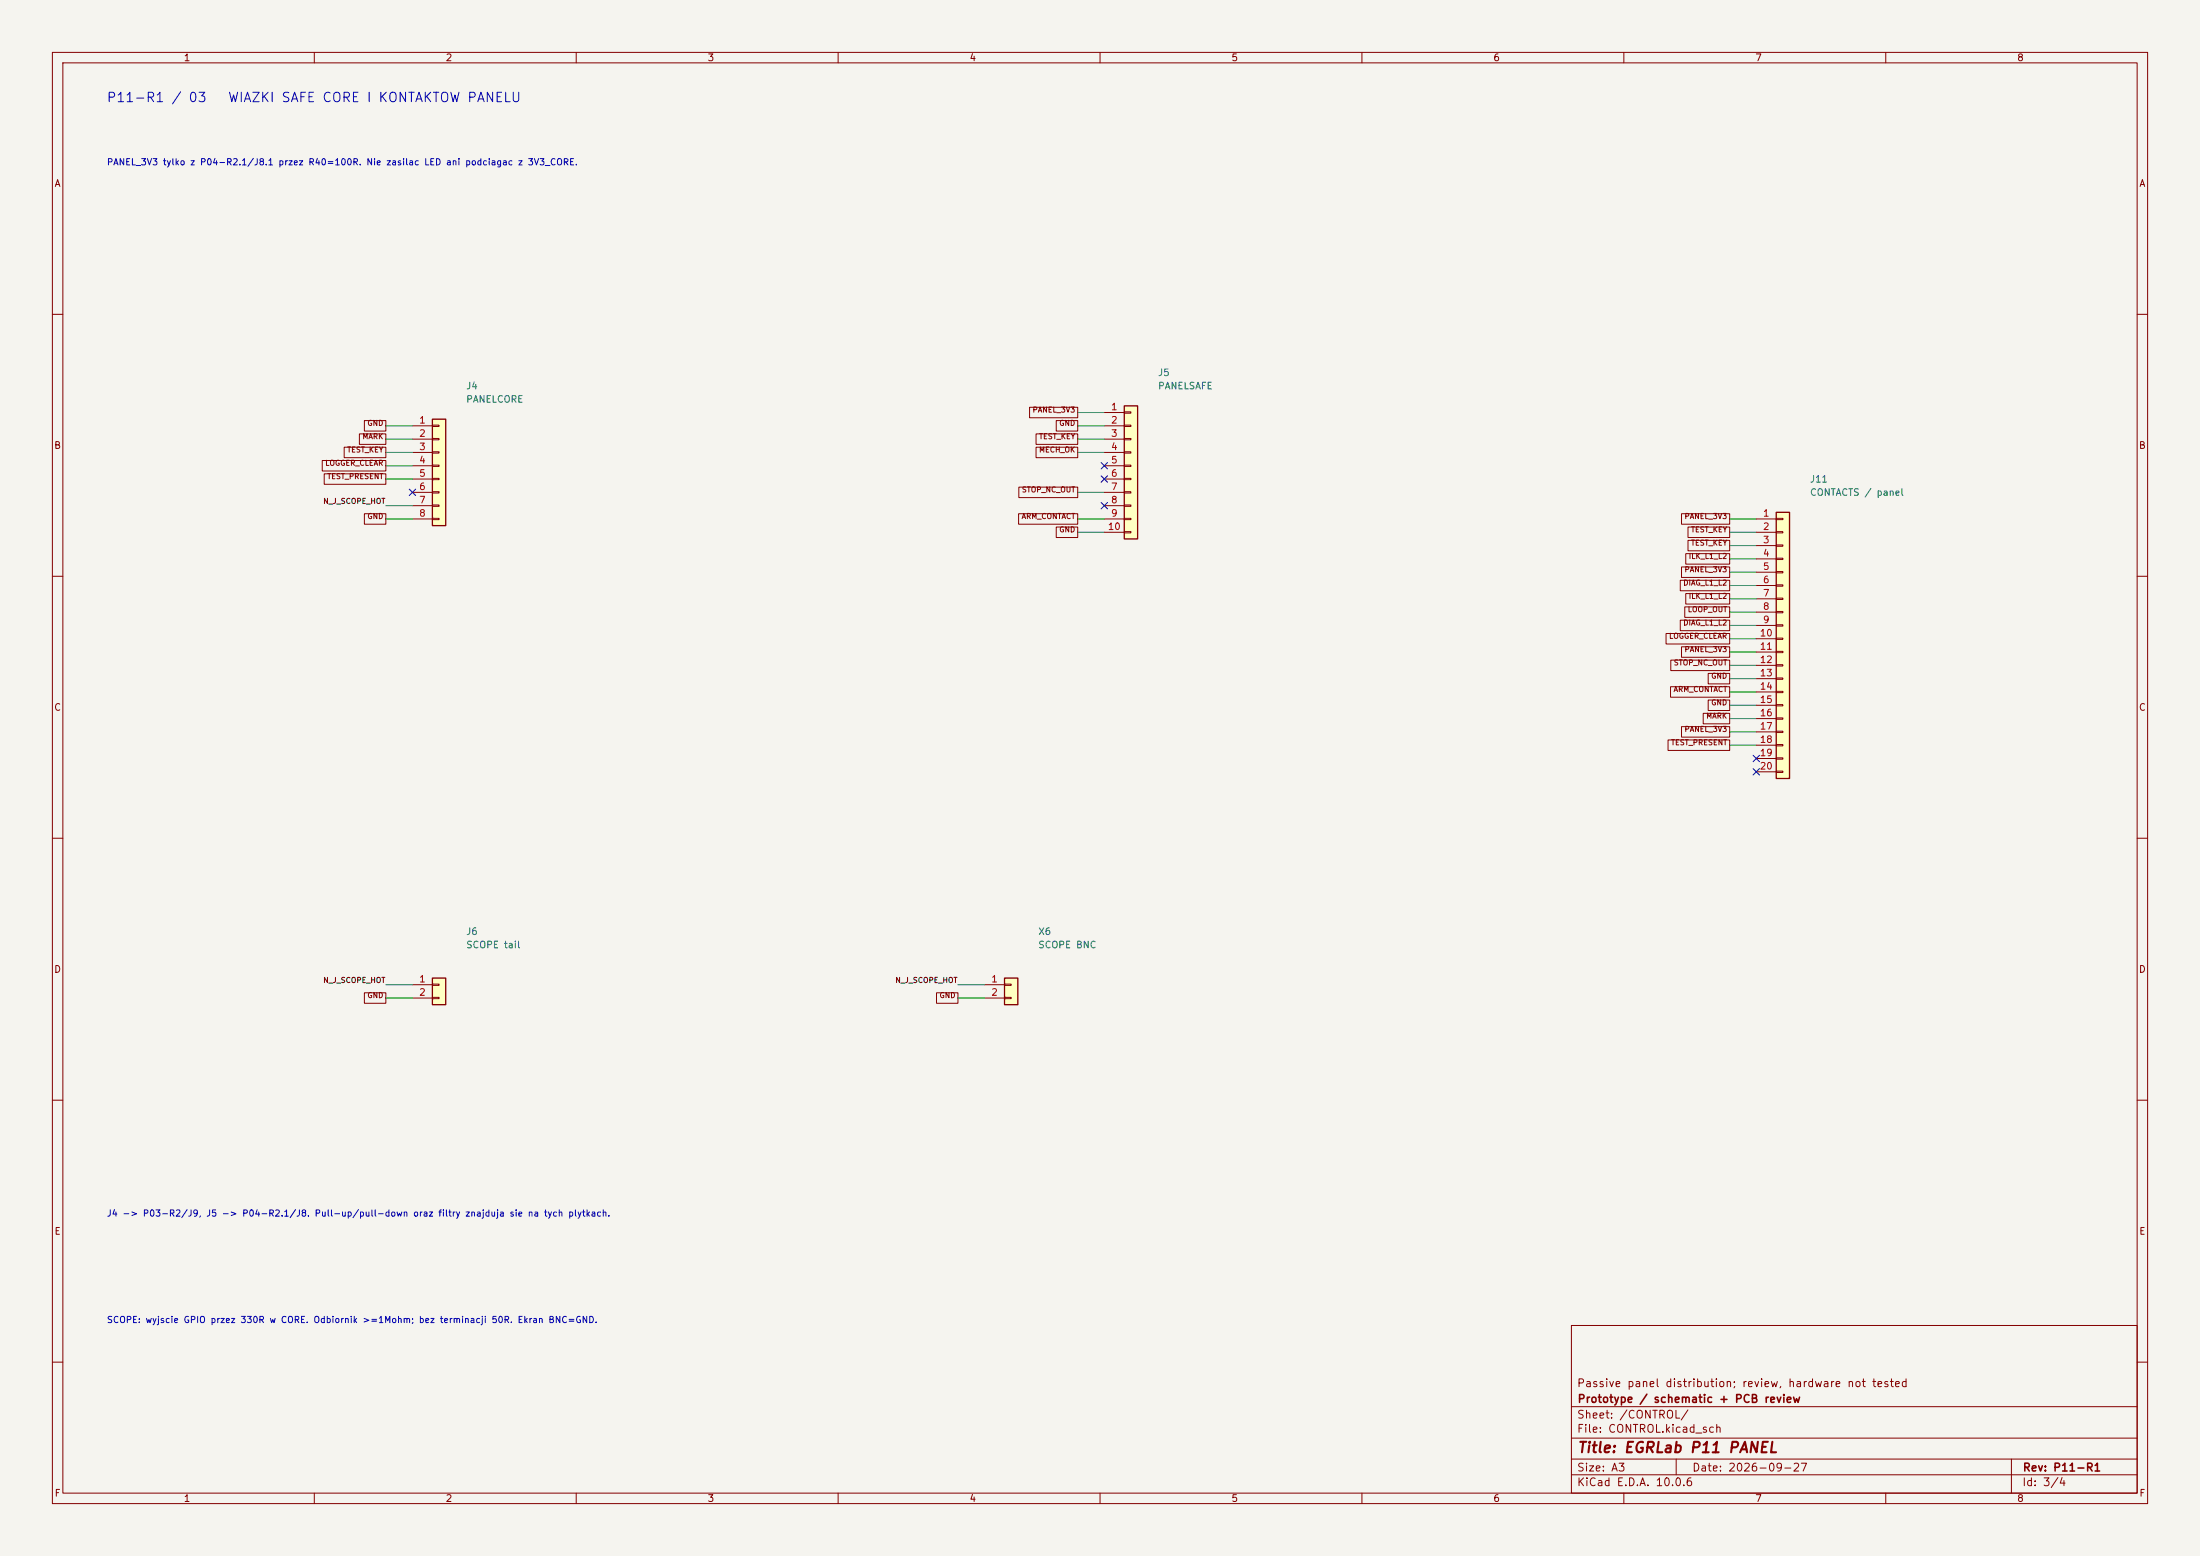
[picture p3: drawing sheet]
(kicad_sch (version 20250114) (generator "eeschema") (paper "A3") (title_block (title "EGRLab P11 PANEL") (date "2026-09-27") (rev "P11-R1") (company "Prototype / schematic + PCB review") (comment 1 "Passive panel distribution; review, hardware not tested"))(lib_symbols (symbol "P11:Conn_01x08" (pin_names (offset 1.016) (hide yes)) (exclude_from_sim no) (in_bom yes) (on_board yes) (in_pos_files yes) (duplicate_pin_numbers_are_jumpers no) (symbol "Conn_01x08_1_1" (rectangle (start -1.27 8.89) (end 1.27 -11.43) (stroke (width 0.254) (type default)) (fill (type background))) (rectangle (start -1.27 7.747) (end 0 7.493) (stroke (width 0.1524) (type default)) (fill (type none))) (rectangle (start -1.27 5.207) (end 0 4.953) (stroke (width 0.1524) (type default)) (fill (type none))) (rectangle (start -1.27 2.667) (end 0 2.413) (stroke (width 0.1524) (type default)) (fill (type none))) (rectangle (start -1.27 0.127) (end 0 -0.127) (stroke (width 0.1524) (type default)) (fill (type none))) (rectangle (start -1.27 -2.413) (end 0 -2.667) (stroke (width 0.1524) (type default)) (fill (type none))) (rectangle (start -1.27 -4.953) (end 0 -5.207) (stroke (width 0.1524) (type default)) (fill (type none))) (rectangle (start -1.27 -7.493) (end 0 -7.747) (stroke (width 0.1524) (type default)) (fill (type none))) (rectangle (start -1.27 -10.033) (end 0 -10.287) (stroke (width 0.1524) (type default)) (fill (type none))) (pin passive line (at -5.08 7.62 0) (length 3.81) (name "Pin_1" (effects (font (size 1.27 1.27)))) (number "1" (effects (font (size 1.27 1.27))))) (pin passive line (at -5.08 5.08 0) (length 3.81) (name "Pin_2" (effects (font (size 1.27 1.27)))) (number "2" (effects (font (size 1.27 1.27))))) (pin passive line (at -5.08 2.54 0) (length 3.81) (name "Pin_3" (effects (font (size 1.27 1.27)))) (number "3" (effects (font (size 1.27 1.27))))) (pin passive line (at -5.08 0 0) (length 3.81) (name "Pin_4" (effects (font (size 1.27 1.27)))) (number "4" (effects (font (size 1.27 1.27))))) (pin passive line (at -5.08 -2.54 0) (length 3.81) (name "Pin_5" (effects (font (size 1.27 1.27)))) (number "5" (effects (font (size 1.27 1.27))))) (pin passive line (at -5.08 -5.08 0) (length 3.81) (name "Pin_6" (effects (font (size 1.27 1.27)))) (number "6" (effects (font (size 1.27 1.27))))) (pin passive line (at -5.08 -7.62 0) (length 3.81) (name "Pin_7" (effects (font (size 1.27 1.27)))) (number "7" (effects (font (size 1.27 1.27))))) (pin passive line (at -5.08 -10.16 0) (length 3.81) (name "Pin_8" (effects (font (size 1.27 1.27)))) (number "8" (effects (font (size 1.27 1.27)))))) (embedded_fonts no))(symbol "P11:Conn_01x10" (pin_names (offset 1.016) (hide yes)) (exclude_from_sim no) (in_bom yes) (on_board yes) (in_pos_files yes) (duplicate_pin_numbers_are_jumpers no) (symbol "Conn_01x10_1_1" (rectangle (start -1.27 11.43) (end 1.27 -13.97) (stroke (width 0.254) (type default)) (fill (type background))) (rectangle (start -1.27 10.287) (end 0 10.033) (stroke (width 0.1524) (type default)) (fill (type none))) (rectangle (start -1.27 7.747) (end 0 7.493) (stroke (width 0.1524) (type default)) (fill (type none))) (rectangle (start -1.27 5.207) (end 0 4.953) (stroke (width 0.1524) (type default)) (fill (type none))) (rectangle (start -1.27 2.667) (end 0 2.413) (stroke (width 0.1524) (type default)) (fill (type none))) (rectangle (start -1.27 0.127) (end 0 -0.127) (stroke (width 0.1524) (type default)) (fill (type none))) (rectangle (start -1.27 -2.413) (end 0 -2.667) (stroke (width 0.1524) (type default)) (fill (type none))) (rectangle (start -1.27 -4.953) (end 0 -5.207) (stroke (width 0.1524) (type default)) (fill (type none))) (rectangle (start -1.27 -7.493) (end 0 -7.747) (stroke (width 0.1524) (type default)) (fill (type none))) (rectangle (start -1.27 -10.033) (end 0 -10.287) (stroke (width 0.1524) (type default)) (fill (type none))) (rectangle (start -1.27 -12.573) (end 0 -12.827) (stroke (width 0.1524) (type default)) (fill (type none))) (pin passive line (at -5.08 10.16 0) (length 3.81) (name "Pin_1" (effects (font (size 1.27 1.27)))) (number "1" (effects (font (size 1.27 1.27))))) (pin passive line (at -5.08 7.62 0) (length 3.81) (name "Pin_2" (effects (font (size 1.27 1.27)))) (number "2" (effects (font (size 1.27 1.27))))) (pin passive line (at -5.08 5.08 0) (length 3.81) (name "Pin_3" (effects (font (size 1.27 1.27)))) (number "3" (effects (font (size 1.27 1.27))))) (pin passive line (at -5.08 2.54 0) (length 3.81) (name "Pin_4" (effects (font (size 1.27 1.27)))) (number "4" (effects (font (size 1.27 1.27))))) (pin passive line (at -5.08 0 0) (length 3.81) (name "Pin_5" (effects (font (size 1.27 1.27)))) (number "5" (effects (font (size 1.27 1.27))))) (pin passive line (at -5.08 -2.54 0) (length 3.81) (name "Pin_6" (effects (font (size 1.27 1.27)))) (number "6" (effects (font (size 1.27 1.27))))) (pin passive line (at -5.08 -5.08 0) (length 3.81) (name "Pin_7" (effects (font (size 1.27 1.27)))) (number "7" (effects (font (size 1.27 1.27))))) (pin passive line (at -5.08 -7.62 0) (length 3.81) (name "Pin_8" (effects (font (size 1.27 1.27)))) (number "8" (effects (font (size 1.27 1.27))))) (pin passive line (at -5.08 -10.16 0) (length 3.81) (name "Pin_9" (effects (font (size 1.27 1.27)))) (number "9" (effects (font (size 1.27 1.27))))) (pin passive line (at -5.08 -12.7 0) (length 3.81) (name "Pin_10" (effects (font (size 1.27 1.27)))) (number "10" (effects (font (size 1.27 1.27)))))) (embedded_fonts no))(symbol "P11:Conn_01x20" (pin_names (offset 1.016) (hide yes)) (exclude_from_sim no) (in_bom yes) (on_board yes) (in_pos_files yes) (duplicate_pin_numbers_are_jumpers no) (symbol "Conn_01x20_1_1" (rectangle (start -1.27 24.13) (end 1.27 -26.67) (stroke (width 0.254) (type default)) (fill (type background))) (rectangle (start -1.27 22.987) (end 0 22.733) (stroke (width 0.1524) (type default)) (fill (type none))) (rectangle (start -1.27 20.447) (end 0 20.193) (stroke (width 0.1524) (type default)) (fill (type none))) (rectangle (start -1.27 17.907) (end 0 17.653) (stroke (width 0.1524) (type default)) (fill (type none))) (rectangle (start -1.27 15.367) (end 0 15.113) (stroke (width 0.1524) (type default)) (fill (type none))) (rectangle (start -1.27 12.827) (end 0 12.573) (stroke (width 0.1524) (type default)) (fill (type none))) (rectangle (start -1.27 10.287) (end 0 10.033) (stroke (width 0.1524) (type default)) (fill (type none))) (rectangle (start -1.27 7.747) (end 0 7.493) (stroke (width 0.1524) (type default)) (fill (type none))) (rectangle (start -1.27 5.207) (end 0 4.953) (stroke (width 0.1524) (type default)) (fill (type none))) (rectangle (start -1.27 2.667) (end 0 2.413) (stroke (width 0.1524) (type default)) (fill (type none))) (rectangle (start -1.27 0.127) (end 0 -0.127) (stroke (width 0.1524) (type default)) (fill (type none))) (rectangle (start -1.27 -2.413) (end 0 -2.667) (stroke (width 0.1524) (type default)) (fill (type none))) (rectangle (start -1.27 -4.953) (end 0 -5.207) (stroke (width 0.1524) (type default)) (fill (type none))) (rectangle (start -1.27 -7.493) (end 0 -7.747) (stroke (width 0.1524) (type default)) (fill (type none))) (rectangle (start -1.27 -10.033) (end 0 -10.287) (stroke (width 0.1524) (type default)) (fill (type none))) (rectangle (start -1.27 -12.573) (end 0 -12.827) (stroke (width 0.1524) (type default)) (fill (type none))) (rectangle (start -1.27 -15.113) (end 0 -15.367) (stroke (width 0.1524) (type default)) (fill (type none))) (rectangle (start -1.27 -17.653) (end 0 -17.907) (stroke (width 0.1524) (type default)) (fill (type none))) (rectangle (start -1.27 -20.193) (end 0 -20.447) (stroke (width 0.1524) (type default)) (fill (type none))) (rectangle (start -1.27 -22.733) (end 0 -22.987) (stroke (width 0.1524) (type default)) (fill (type none))) (rectangle (start -1.27 -25.273) (end 0 -25.527) (stroke (width 0.1524) (type default)) (fill (type none))) (pin passive line (at -5.08 22.86 0) (length 3.81) (name "Pin_1" (effects (font (size 1.27 1.27)))) (number "1" (effects (font (size 1.27 1.27))))) (pin passive line (at -5.08 20.32 0) (length 3.81) (name "Pin_2" (effects (font (size 1.27 1.27)))) (number "2" (effects (font (size 1.27 1.27))))) (pin passive line (at -5.08 17.78 0) (length 3.81) (name "Pin_3" (effects (font (size 1.27 1.27)))) (number "3" (effects (font (size 1.27 1.27))))) (pin passive line (at -5.08 15.24 0) (length 3.81) (name "Pin_4" (effects (font (size 1.27 1.27)))) (number "4" (effects (font (size 1.27 1.27))))) (pin passive line (at -5.08 12.7 0) (length 3.81) (name "Pin_5" (effects (font (size 1.27 1.27)))) (number "5" (effects (font (size 1.27 1.27))))) (pin passive line (at -5.08 10.16 0) (length 3.81) (name "Pin_6" (effects (font (size 1.27 1.27)))) (number "6" (effects (font (size 1.27 1.27))))) (pin passive line (at -5.08 7.62 0) (length 3.81) (name "Pin_7" (effects (font (size 1.27 1.27)))) (number "7" (effects (font (size 1.27 1.27))))) (pin passive line (at -5.08 5.08 0) (length 3.81) (name "Pin_8" (effects (font (size 1.27 1.27)))) (number "8" (effects (font (size 1.27 1.27))))) (pin passive line (at -5.08 2.54 0) (length 3.81) (name "Pin_9" (effects (font (size 1.27 1.27)))) (number "9" (effects (font (size 1.27 1.27))))) (pin passive line (at -5.08 0 0) (length 3.81) (name "Pin_10" (effects (font (size 1.27 1.27)))) (number "10" (effects (font (size 1.27 1.27))))) (pin passive line (at -5.08 -2.54 0) (length 3.81) (name "Pin_11" (effects (font (size 1.27 1.27)))) (number "11" (effects (font (size 1.27 1.27))))) (pin passive line (at -5.08 -5.08 0) (length 3.81) (name "Pin_12" (effects (font (size 1.27 1.27)))) (number "12" (effects (font (size 1.27 1.27))))) (pin passive line (at -5.08 -7.62 0) (length 3.81) (name "Pin_13" (effects (font (size 1.27 1.27)))) (number "13" (effects (font (size 1.27 1.27))))) (pin passive line (at -5.08 -10.16 0) (length 3.81) (name "Pin_14" (effects (font (size 1.27 1.27)))) (number "14" (effects (font (size 1.27 1.27))))) (pin passive line (at -5.08 -12.7 0) (length 3.81) (name "Pin_15" (effects (font (size 1.27 1.27)))) (number "15" (effects (font (size 1.27 1.27))))) (pin passive line (at -5.08 -15.24 0) (length 3.81) (name "Pin_16" (effects (font (size 1.27 1.27)))) (number "16" (effects (font (size 1.27 1.27))))) (pin passive line (at -5.08 -17.78 0) (length 3.81) (name "Pin_17" (effects (font (size 1.27 1.27)))) (number "17" (effects (font (size 1.27 1.27))))) (pin passive line (at -5.08 -20.32 0) (length 3.81) (name "Pin_18" (effects (font (size 1.27 1.27)))) (number "18" (effects (font (size 1.27 1.27))))) (pin passive line (at -5.08 -22.86 0) (length 3.81) (name "Pin_19" (effects (font (size 1.27 1.27)))) (number "19" (effects (font (size 1.27 1.27))))) (pin passive line (at -5.08 -25.4 0) (length 3.81) (name "Pin_20" (effects (font (size 1.27 1.27)))) (number "20" (effects (font (size 1.27 1.27)))))) (embedded_fonts no))(symbol "P11:Conn_01x02" (pin_names (offset 1.016) (hide yes)) (exclude_from_sim no) (in_bom yes) (on_board yes) (in_pos_files yes) (duplicate_pin_numbers_are_jumpers no) (symbol "Conn_01x02_1_1" (rectangle (start -1.27 1.27) (end 1.27 -3.81) (stroke (width 0.254) (type default)) (fill (type background))) (rectangle (start -1.27 0.127) (end 0 -0.127) (stroke (width 0.1524) (type default)) (fill (type none))) (rectangle (start -1.27 -2.413) (end 0 -2.667) (stroke (width 0.1524) (type default)) (fill (type none))) (pin passive line (at -5.08 0 0) (length 3.81) (name "Pin_1" (effects (font (size 1.27 1.27)))) (number "1" (effects (font (size 1.27 1.27))))) (pin passive line (at -5.08 -2.54 0) (length 3.81) (name "Pin_2" (effects (font (size 1.27 1.27)))) (number "2" (effects (font (size 1.27 1.27)))))) (embedded_fonts no)))(symbol (lib_id "P11:Conn_01x08") (at 83.82 88.9 0) (unit 1) (in_bom yes) (on_board yes) (dnp no) (property "Reference" "J4" (at 88.9 73.66 0) (effects (font (size 1.27 1.27)) (justify left))) (property "Value" "PANELCORE" (at 88.9 76.2 0) (effects (font (size 1.27 1.27)) (justify left)))(property "Footprint" "P11:PTH_CORE8" (at 83.82 88.9 0) (effects (font (size 1 1)) hide))(property "MPN" "Soldered harness" (at 83.82 88.9 0) (effects (font (size 1 1)) hide))(property "BaselineRef" "J4" (at 83.82 88.9 0) (effects (font (size 1 1)) hide))(property "Datasheet" "" (at 83.82 88.9 0) (effects (font (size 1 1)) hide))(pin "1")(pin "2")(pin "3")(pin "4")(pin "5")(pin "6")(pin "7")(pin "8"))(symbol (lib_id "P11:Conn_01x10") (at 215.9 88.9 0) (unit 1) (in_bom yes) (on_board yes) (dnp no) (property "Reference" "J5" (at 220.98 71.12 0) (effects (font (size 1.27 1.27)) (justify left))) (property "Value" "PANELSAFE" (at 220.98 73.66000000000001 0) (effects (font (size 1.27 1.27)) (justify left)))(property "Footprint" "P11:PTH_SAFE10" (at 215.9 88.9 0) (effects (font (size 1 1)) hide))(property "MPN" "Soldered harness" (at 215.9 88.9 0) (effects (font (size 1 1)) hide))(property "BaselineRef" "J5" (at 215.9 88.9 0) (effects (font (size 1 1)) hide))(property "Datasheet" "" (at 215.9 88.9 0) (effects (font (size 1 1)) hide))(pin "1")(pin "2")(pin "3")(pin "4")(pin "5")(pin "6")(pin "7")(pin "8")(pin "9")(pin "10"))(symbol (lib_id "P11:Conn_01x20") (at 340.36 121.92 0) (unit 1) (in_bom yes) (on_board yes) (dnp no) (property "Reference" "J11" (at 345.44 91.44 0) (effects (font (size 1.27 1.27)) (justify left))) (property "Value" "CONTACTS / panel" (at 345.44 93.98 0) (effects (font (size 1.27 1.27)) (justify left)))(property "Footprint" "P11:PTH_CONTACT20" (at 340.36 121.92 0) (effects (font (size 1 1)) hide))(property "MPN" "Soldered AWG24 harness" (at 340.36 121.92 0) (effects (font (size 1 1)) hide))(property "BaselineRef" "ADDED_CONTACT_TAIL" (at 340.36 121.92 0) (effects (font (size 1 1)) hide))(property "Datasheet" "" (at 340.36 121.92 0) (effects (font (size 1 1)) hide))(pin "1")(pin "2")(pin "3")(pin "4")(pin "5")(pin "6")(pin "7")(pin "8")(pin "9")(pin "10")(pin "11")(pin "12")(pin "13")(pin "14")(pin "15")(pin "16")(pin "17")(pin "18")(pin "19")(pin "20"))(symbol (lib_id "P11:Conn_01x02") (at 83.82 187.96 0) (unit 1) (in_bom yes) (on_board yes) (dnp no) (property "Reference" "J6" (at 88.9 177.8 0) (effects (font (size 1.27 1.27)) (justify left))) (property "Value" "SCOPE tail" (at 88.9 180.34 0) (effects (font (size 1.27 1.27)) (justify left)))(property "Footprint" "P11:PTH_PAIR2" (at 83.82 187.96 0) (effects (font (size 1 1)) hide))(property "MPN" "RG174 100mm" (at 83.82 187.96 0) (effects (font (size 1 1)) hide))(property "BaselineRef" "J6_TAIL" (at 83.82 187.96 0) (effects (font (size 1 1)) hide))(property "Datasheet" "" (at 83.82 187.96 0) (effects (font (size 1 1)) hide))(pin "1")(pin "2"))(symbol (lib_id "P11:Conn_01x02") (at 193.04 187.96 0) (unit 1) (in_bom yes) (on_board no) (dnp no) (property "Reference" "X6" (at 198.12 177.8 0) (effects (font (size 1.27 1.27)) (justify left))) (property "Value" "SCOPE BNC" (at 198.12 180.34 0) (effects (font (size 1.27 1.27)) (justify left)))(property "Footprint" "P11:OFFBOARD" (at 193.04 187.96 0) (effects (font (size 1 1)) hide))(property "MPN" "Insulated panel BNC solder cup" (at 193.04 187.96 0) (effects (font (size 1 1)) hide))(property "BaselineRef" "J6" (at 193.04 187.96 0) (effects (font (size 1 1)) hide))(property "Datasheet" "" (at 193.04 187.96 0) (effects (font (size 1 1)) hide))(pin "1")(pin "2"))(text "PANEL_3V3 tylko z P04-R2.1/J8.1 przez R40=100R. Nie zasilac LED ani podciagac z 3V3_CORE." (at 20.32 30.48 0) (effects (font (size 1.2 1.2)) (justify left top)))(text "J4 -> P03-R2/J9, J5 -> P04-R2.1/J8. Pull-up/pull-down oraz filtry znajduja sie na tych plytkach." (at 20.32 231.14 0) (effects (font (size 1.2 1.2)) (justify left top)))(text "SCOPE: wyjscie GPIO przez 330R w CORE. Odbiornik >=1Mohm; bez terminacji 50R. Ekran BNC=GND." (at 20.32 251.46 0) (effects (font (size 1.2 1.2)) (justify left top)))(text "P11-R1 / 03   WIAZKI SAFE CORE I KONTAKTOW PANELU" (at 20.32 17.78 0) (effects (font (size 1.8 1.8)) (justify left top)))(wire (pts (xy 78.74 81.28) (xy 73.66 81.28)) (stroke (width 0) (type default)))(global_label "GND" (shape passive) (at 73.66 81.28 0) (effects (font (size 1 1)) (justify right bottom)))(wire (pts (xy 78.74 83.82) (xy 73.66 83.82)) (stroke (width 0) (type default)))(global_label "MARK" (shape passive) (at 73.66 83.82 0) (effects (font (size 1 1)) (justify right bottom)))(wire (pts (xy 78.74 86.36) (xy 73.66 86.36)) (stroke (width 0) (type default)))(global_label "TEST_KEY" (shape passive) (at 73.66 86.36 0) (effects (font (size 1 1)) (justify right bottom)))(wire (pts (xy 78.74 88.9) (xy 73.66 88.9)) (stroke (width 0) (type default)))(global_label "LOGGER_CLEAR" (shape passive) (at 73.66 88.9 0) (effects (font (size 1 1)) (justify right bottom)))(wire (pts (xy 78.74 91.44) (xy 73.66 91.44)) (stroke (width 0) (type default)))(global_label "TEST_PRESENT" (shape passive) (at 73.66 91.44 0) (effects (font (size 1 1)) (justify right bottom)))(no_connect (at 78.74 93.98))(wire (pts (xy 78.74 96.52) (xy 73.66 96.52)) (stroke (width 0) (type default)))(label "N_J_SCOPE_HOT"  (at 73.66 96.52 0) (effects (font (size 1 1)) (justify right bottom)))(wire (pts (xy 78.74 99.06) (xy 73.66 99.06)) (stroke (width 0) (type default)))(global_label "GND" (shape passive) (at 73.66 99.06 0) (effects (font (size 1 1)) (justify right bottom)))(wire (pts (xy 210.82 78.74) (xy 205.74 78.74)) (stroke (width 0) (type default)))(global_label "PANEL_3V3" (shape passive) (at 205.74 78.74 0) (effects (font (size 1 1)) (justify right bottom)))(wire (pts (xy 210.82 81.28) (xy 205.74 81.28)) (stroke (width 0) (type default)))(global_label "GND" (shape passive) (at 205.74 81.28 0) (effects (font (size 1 1)) (justify right bottom)))(wire (pts (xy 210.82 83.82) (xy 205.74 83.82)) (stroke (width 0) (type default)))(global_label "TEST_KEY" (shape passive) (at 205.74 83.82 0) (effects (font (size 1 1)) (justify right bottom)))(wire (pts (xy 210.82 86.36) (xy 205.74 86.36)) (stroke (width 0) (type default)))(global_label "MECH_OK" (shape passive) (at 205.74 86.36 0) (effects (font (size 1 1)) (justify right bottom)))(no_connect (at 210.82 88.9))(no_connect (at 210.82 91.44))(wire (pts (xy 210.82 93.98) (xy 205.74 93.98)) (stroke (width 0) (type default)))(global_label "STOP_NC_OUT" (shape passive) (at 205.74 93.98 0) (effects (font (size 1 1)) (justify right bottom)))(no_connect (at 210.82 96.52))(wire (pts (xy 210.82 99.06) (xy 205.74 99.06)) (stroke (width 0) (type default)))(global_label "ARM_CONTACT" (shape passive) (at 205.74 99.06 0) (effects (font (size 1 1)) (justify right bottom)))(wire (pts (xy 210.82 101.6) (xy 205.74 101.6)) (stroke (width 0) (type default)))(global_label "GND" (shape passive) (at 205.74 101.6 0) (effects (font (size 1 1)) (justify right bottom)))(wire (pts (xy 335.28 99.06) (xy 330.2 99.06)) (stroke (width 0) (type default)))(global_label "PANEL_3V3" (shape passive) (at 330.2 99.06 0) (effects (font (size 1 1)) (justify right bottom)))(wire (pts (xy 335.28 101.6) (xy 330.2 101.6)) (stroke (width 0) (type default)))(global_label "TEST_KEY" (shape passive) (at 330.2 101.6 0) (effects (font (size 1 1)) (justify right bottom)))(wire (pts (xy 335.28 104.14) (xy 330.2 104.14)) (stroke (width 0) (type default)))(global_label "TEST_KEY" (shape passive) (at 330.2 104.14 0) (effects (font (size 1 1)) (justify right bottom)))(wire (pts (xy 335.28 106.68) (xy 330.2 106.68)) (stroke (width 0) (type default)))(global_label "ILK_L1_L2" (shape passive) (at 330.2 106.68 0) (effects (font (size 1 1)) (justify right bottom)))(wire (pts (xy 335.28 109.22) (xy 330.2 109.22)) (stroke (width 0) (type default)))(global_label "PANEL_3V3" (shape passive) (at 330.2 109.22 0) (effects (font (size 1 1)) (justify right bottom)))(wire (pts (xy 335.28 111.76) (xy 330.2 111.76)) (stroke (width 0) (type default)))(global_label "DIAG_L1_L2" (shape passive) (at 330.2 111.76 0) (effects (font (size 1 1)) (justify right bottom)))(wire (pts (xy 335.28 114.3) (xy 330.2 114.3)) (stroke (width 0) (type default)))(global_label "ILK_L1_L2" (shape passive) (at 330.2 114.3 0) (effects (font (size 1 1)) (justify right bottom)))(wire (pts (xy 335.28 116.84) (xy 330.2 116.84)) (stroke (width 0) (type default)))(global_label "LOOP_OUT" (shape passive) (at 330.2 116.84 0) (effects (font (size 1 1)) (justify right bottom)))(wire (pts (xy 335.28 119.38) (xy 330.2 119.38)) (stroke (width 0) (type default)))(global_label "DIAG_L1_L2" (shape passive) (at 330.2 119.38 0) (effects (font (size 1 1)) (justify right bottom)))(wire (pts (xy 335.28 121.92) (xy 330.2 121.92)) (stroke (width 0) (type default)))(global_label "LOGGER_CLEAR" (shape passive) (at 330.2 121.92 0) (effects (font (size 1 1)) (justify right bottom)))(wire (pts (xy 335.28 124.46) (xy 330.2 124.46)) (stroke (width 0) (type default)))(global_label "PANEL_3V3" (shape passive) (at 330.2 124.46 0) (effects (font (size 1 1)) (justify right bottom)))(wire (pts (xy 335.28 127.0) (xy 330.2 127.0)) (stroke (width 0) (type default)))(global_label "STOP_NC_OUT" (shape passive) (at 330.2 127.0 0) (effects (font (size 1 1)) (justify right bottom)))(wire (pts (xy 335.28 129.54) (xy 330.2 129.54)) (stroke (width 0) (type default)))(global_label "GND" (shape passive) (at 330.2 129.54 0) (effects (font (size 1 1)) (justify right bottom)))(wire (pts (xy 335.28 132.08) (xy 330.2 132.08)) (stroke (width 0) (type default)))(global_label "ARM_CONTACT" (shape passive) (at 330.2 132.08 0) (effects (font (size 1 1)) (justify right bottom)))(wire (pts (xy 335.28 134.62) (xy 330.2 134.62)) (stroke (width 0) (type default)))(global_label "GND" (shape passive) (at 330.2 134.62 0) (effects (font (size 1 1)) (justify right bottom)))(wire (pts (xy 335.28 137.16) (xy 330.2 137.16)) (stroke (width 0) (type default)))(global_label "MARK" (shape passive) (at 330.2 137.16 0) (effects (font (size 1 1)) (justify right bottom)))(wire (pts (xy 335.28 139.7) (xy 330.2 139.7)) (stroke (width 0) (type default)))(global_label "PANEL_3V3" (shape passive) (at 330.2 139.7 0) (effects (font (size 1 1)) (justify right bottom)))(wire (pts (xy 335.28 142.24) (xy 330.2 142.24)) (stroke (width 0) (type default)))(global_label "TEST_PRESENT" (shape passive) (at 330.2 142.24 0) (effects (font (size 1 1)) (justify right bottom)))(no_connect (at 335.28 144.78))(no_connect (at 335.28 147.32))(wire (pts (xy 78.74 187.96) (xy 73.66 187.96)) (stroke (width 0) (type default)))(label "N_J_SCOPE_HOT"  (at 73.66 187.96 0) (effects (font (size 1 1)) (justify right bottom)))(wire (pts (xy 78.74 190.5) (xy 73.66 190.5)) (stroke (width 0) (type default)))(global_label "GND" (shape passive) (at 73.66 190.5 0) (effects (font (size 1 1)) (justify right bottom)))(wire (pts (xy 187.96 187.96) (xy 182.88 187.96)) (stroke (width 0) (type default)))(label "N_J_SCOPE_HOT"  (at 182.88 187.96 0) (effects (font (size 1 1)) (justify right bottom)))(wire (pts (xy 187.96 190.5) (xy 182.88 190.5)) (stroke (width 0) (type default)))(global_label "GND" (shape passive) (at 182.88 190.5 0) (effects (font (size 1 1)) (justify right bottom))))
